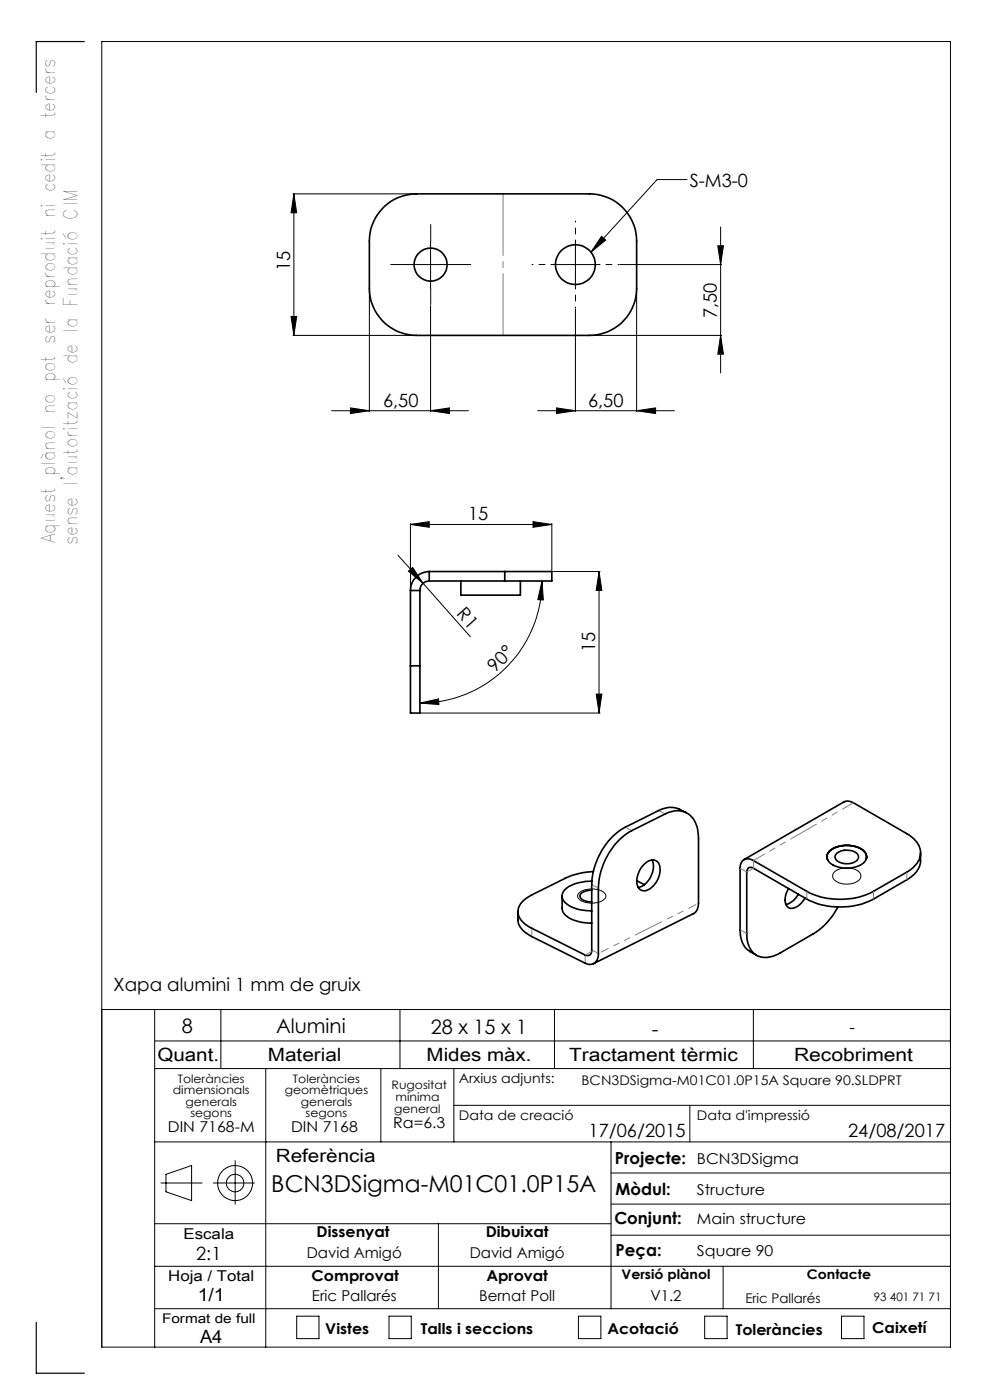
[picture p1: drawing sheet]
<svg xmlns="http://www.w3.org/2000/svg" width="210mm" height="297mm" viewBox="0 0 210 297" stroke-linecap="round" stroke-linejoin="round" font-family="sans-serif">
<g fill="none" stroke="#000" stroke-width=".21">
<path d="M145.7 38.1h-6.3l-14.1 15.4M62.2 41.1h26M62.3 41.1l.6 4.1h-1.2zM62.3 41.1v30.1M86.4 56.1h9.9M91.3 51.1v10M117.1 56.1h10M122.1 51.1v10M127.6 50.1l.9 .8-3.2 2.6zM131.5 56.1h21.6M152.3 52.1h1.2l-.6 4zM152.9 48.2v30.9"/>
<path d="M61.7 67.1h1.2l-.6 4.1zM62.2 71.2h26M78.4 61.3v26M91.3 64.8v22.5M122.1 65.5v21.8M125.3 71.2h27.8M135 61.3v26M152.9 71.2l.6 3.9h-1.2zM70.3 87.1h29M74.3 86.5l4.1 .6-4.1 .6zM91.3 87.1l4.1-.6v1.2zM114.1 87.1h29"/>
<path d="M118 86.5l4.1 .6-4.1 .6zM135 87.1l4.1-.6v1.2zM84.4 117.8l5.3 6M87.1 111.3l4-.6v1.2zM87.1 111.1v14M87.1 111.3h30M113.1 110.7l4 .6-4 .6zM117.1 111.1v10M86.6 121.2l.9-.8 2.2 3.4zM89.7 123.8l10.1 11.3M115 123.3l.3 4-1.2-.1zM115 123.3a25.9 25.9 0 0 1-25.9 25.9"/>
<path d="M117.3 121.2h10M127.1 121.2l.6 4.1h-1.2zM127.1 121.2v30.1M89.1 149.2l3.9-.9 .1 1.2zM89.3 151.3h38M126.5 147.2h1.2l-.6 4.1zM122.7 189.5a4.5 4.5 0 0 1 5.7 .1 1.37 1.37 0 0 1-1.3 1.8 4.4 4.4 0 0 1-4.4-.9 .78 .78 0 0 1 0-1zM177.2 184.8a4.3 4.3 0 0 1 5.2 .4l.2 .3a1.72 1.72 0 0 1-1.7 1.9 3.7 3.7 0 0 1-4.2-1.2v-.7zM21.6 214.2h180M32.8 214.2v71.6M46.8 214.2v12.5M84.8 214.2v12.5"/>
<path d="M117.6 214.2v12.5M159.8 214.2v12.5M32.8 220.8h168.8M32.8 226.7h168.8M56.4 226.7v59.1M80.8 226.7v15.5M96.3 226.7v15.5M96.3 234.5h105.3M146.3 234.5v7.7M32.8 259.6h96.8M32.8 242.2h168.8M34.1 251h8.8"/>
<path d="M35.2 249.1l5.4-1.8v7.4l-5.4-1.9zM45.3 251h8.7M49.9 246.2v9.3M93 259.6v18M129.6 242.2v35.4M129.6 255.4h72M129.6 248.8h72M32.8 277.6h168.8M32.8 268.6h168.8M62.9 279.2h4.8v4.8h-4.8zM82.5 279.2h4.7v4.8h-4.7zM122.7 279.2h4.8v4.8h-4.8z"/>
<path d="M129.6 262h72M149.5 279.2h4.7v4.8h-4.7zM153.4 268.6v9M178.5 279.2h4.8v4.8h-4.8zM21.6 285.8h180v-277h-180v277"/>
<circle cx="49.9" cy="251" r="3.7"/>
<circle cx="49.9" cy="251" r="1.86"/>
</g>
<path d="M17.9 8.8h-10.2v10.8M7.7 280.5v10.8h10.2" fill="none" stroke="#000" stroke-width=".25"/>
<path d="M106.7 71.1v-30" fill="none" stroke="#808080" stroke-width=".21" stroke-dasharray="15.2 1.3 1.3 1.3" stroke-dashoffset="2.1"/>
<path d="M86.4 56.1h-3.5M91.4 51.1v-3.5M96.4 56.1h3.5M91.4 61.1v3.5" fill="none" stroke="#000" stroke-width=".21" stroke-dasharray="15.2 1.3 1.3 1.3"/>
<path d="M117.1 56.1h-4.2M122.1 51.1v-4.2M127.1 56.1h4.2M122.1 61.1v4.2" fill="none" stroke="#000" stroke-width=".21" stroke-dasharray="15.2 1.3 1.3 1.3" stroke-dashoffset="15"/>
<g fill="#000">
<path d="M127.6 50.1l.9 .8-3.2 2.6zM86.6 121.2l.9-.8 2.2 3.4z"/>
<path d="M62.3 41.1l.6 4.1h-1.2zM61.7 67.1h1.2l-.6 4.1zM152.3 52.1h1.2l-.6 4zM152.9 71.2l.6 3.9h-1.2zM127.1 121.2l.6 4.1h-1.2zM126.5 147.2h1.2l-.6 4.1z"/>
<path d="M91.3 87.1l4.1-.6v1.2zM74.3 86.5l4.1 .6-4.1 .6z"/>
<path d="M118 86.5l4.1 .6-4.1 .6zM135 87.1l4.1-.6v1.2zM87.1 111.3l4-.6v1.2zM113.1 110.7l4 .6-4 .6z"/>
<path d="M89.1 149.2l3.9-.9 .1 1.2zM115 123.3l.3 4-1.2-.1z"/>
</g>
<g fill="none" stroke="#000" stroke-width=".35">
<path d="M81.6 43.8a10 10 0 0 1 6.7-2.7h36.8a10 10 0 0 1 9.9 10v10a10 10 0 0 1-9.9 10.1h-36.8a10 10 0 0 1-9.9-10.1v-10a10.2 10.2 0 0 1 3.2-7.3zM87.1 125.3h2M87.1 125.3v15.9M89.1 125.3v15.9M91.1 123.3a1.97 1.97 0 0 0-2 2M91.1 121.2a4 4 0 0 0-4 4.1M91.1 121.2v2.1M91.1 121.2h16M91.1 123.3h16M97.8 123.3v3h12.6v-3M107.1 121.2h10v2.1h-10M107.1 121.2v2.1"/>
<path d="M87.1 141.2v10.1h2v-10.1M87.1 141.2h2M145.6 172.4l-1.5-.7a4.8 4.8 0 0 0-4.4 .3l-7.1 3.5a14.6 14.6 0 0 0-7.1 12.2v13.9a.94 .94 0 0 1-.3 1 .94 .94 0 0 1-1.1 0l-11.3-5.7a4.3 4.3 0 0 1-2.9-3.7 4.6 4.6 0 0 1 2.9-3.3l7.1-3.6a15.5 15.5 0 0 1 6-1.4M109.9 193.4v1.7a4.1 4.1 0 0 0 2.4 3.3l11.8 5.9a1.88 1.88 0 0 0 2.1 0 1.88 1.88 0 0 0 .7-2v-13.9a14.8 14.8 0 0 1 7.1-12.2l7.1-3.5a4.5 4.5 0 0 1 6.9 3.3l.2 1.8v13.9a2.31 2.31 0 0 1-1.1 2.1l-21.2 10.6M119.2 190.1v2.6a3 3 0 0 0 2.6 2.5l1.5 .4 2.2 .2M125.5 188.8a2.45 2.45 0 0 0-2.5 1.3 1.77 1.77 0 0 0 1.8 1.2h.7M125.6 186.9a7.8 7.8 0 0 0-6 2.1 2.01 2.01 0 0 0 .9 3 9.2 9.2 0 0 0 5 1.2M135.1 186.9l1.6 .8M136.7 183.3a1.76 1.76 0 0 1 3.1 0 4.6 4.6 0 0 1-3.1 5.7 1.69 1.69 0 0 1-1.6-2.1 5.3 5.3 0 0 1 1.6-3.6zM138.3 182.5a4.6 4.6 0 0 1-2.9 5.8M157.8 182.3l21.6-12.3h.6l1 .3 11.3 6.5a4.8 4.8 0 0 1 2.9 4.8 5.4 5.4 0 0 1-2.9 3.4l-7 4.1a15.6 15.6 0 0 1-14.2 0l-11.3-6.5a1.73 1.73 0 0 0-2-.2 1.73 1.73 0 0 0-.8 1.8v13.1a5.1 5.1 0 0 0 2.1 4.6l1.4 .8M167.3 188.5a3.5 3.5 0 0 0-.3 3.8 1.92 1.92 0 0 0 2.7-.4l1-1.4"/>
<path d="M169.3 189.7a4 4 0 0 1-2.6 2.2M175.4 181.8v.2M175.5 182.3a1.82 1.82 0 0 1 1.2-2.2 6 6 0 0 1 6.7 .7l.4 .8-.1 .7M176 180.4a6.1 6.1 0 0 1 7.4 .3 1.75 1.75 0 0 1-.8 2.8 6.1 6.1 0 0 1-6.8-.7 1.6 1.6 0 0 1 .2-2.4zM177.4 181.1a3.5 3.5 0 0 1 4.6 .3 1.38 1.38 0 0 1-1.3 1.7 3.2 3.2 0 0 1-3.5-1v-.6zM183.8 181.8v.2M195.3 180.9v1.7a4.9 4.9 0 0 1-3 4.1l-7 4a15.9 15.9 0 0 1-14.2 0l-11.3-6.5a.86 .86 0 0 0-1-.1 .86 .86 0 0 0-.4 .9v13.1a4.6 4.6 0 0 0 3.1 5 6.2 6.2 0 0 0 4-.9l7-4.1a14.6 14.6 0 0 0 5.3-5.7"/>
<circle cx="91.3" cy="56.1" r="3.5"/>
<circle cx="122" cy="56.1" r="4.2"/>
</g>
<path d="M159.8 182.5l21.2-12.2" fill="none" stroke="#808080" stroke-width=".21" stroke-dasharray="6.3 1.3 1.3 1.3 1.3 1.3" stroke-dashoffset="3.6"/>
<g fill="none" stroke="#808080" stroke-width=".21" stroke-dasharray="6.3 1.3 1.3 1.3 1.3 1.3">
<path d="M132.8 175.6l1 .5M140.9 172.6l-1-.5M112.8 197.2v1.2M126.7 188.3l-.9-.5M157 197.2l1.4 .9M158.4 185l-1.4-.8M158.4 185l1.4-.8M159.8 182.5v1.7M171.1 190.7v-1.6M185.3 189.1v1.6M192.4 186.6v-1.6M124.1 204v-1.2"/>
<path d="M124.2 202.6l1.3-.7M125.8 201.7l.9 .4"/>
</g>
<path d="M127.5 202l20.1-10.1" fill="none" stroke="#808080" stroke-width=".21" stroke-dasharray="6.3 1.3 1.3 1.3 1.3 1.3" stroke-dashoffset="4.6"/>
<text font-size="4.9" x="57.6" y="253">BCN3DSigma-M01C01.0P15A</text>
<g font-size="4.2">
<text x="38.6" y="219">8</text>
<text x="58.6" y="219.2">Alumini</text>
<text x="91.4" y="219.4">28 x 15 x 1</text>
<text x="138.3" y="219.7">-</text>
</g>
<g font-size="4">
<text x="11.7" y="115.3" transform="rotate(-90 11.7 115.3)">Aquest plànol no pot ser reproduit ni cedit a tercers</text>
<text x="16.5" y="115.7" transform="rotate(-90 16.5 115.7)">sense l'autorització de la Fundació CIM</text>
</g>
<g font-size="3.9">
<text x="146.3" y="39.6">S-M3-0</text>
<text x="61.5" y="57.5" transform="rotate(-90 61.5 57.5)">15</text>
<text x="152" y="67.5" transform="rotate(-90 152 67.5)">7,50</text>
<text x="81.3" y="86.3">6,50</text>
<text x="124.7" y="86.3">6,50</text>
<text x="99.3" y="110.4">15</text>
<text x="96.7" y="130.3" transform="rotate(48 96.7 130.3)">R1</text>
<text x="105.1" y="142.8" transform="rotate(-46 105.1 142.8)">90°</text>
<text x="126.2" y="138.3" transform="rotate(-90 126.2 138.3)">15</text>
<text x="24.1" y="210.2">Xapa alumini 1 mm de gruix</text>
<text x="33.4" y="225">Quant.</text>
<text x="56.8" y="225">Material</text>
<text x="90.5" y="225">Mides màx.</text>
<text x="120.7" y="225">Tractament tèrmic</text>
<text x="168.4" y="225">Recobriment</text>
<text x="124.8" y="241.3">17/06/2015</text>
<text x="179.9" y="241.3">24/08/2017</text>
<text x="58.5" y="246.5">Referència</text>
<text x="41.6" y="267.2">2:1</text>
<text x="41.9" y="276.1">1/1</text>
<text x="42.4" y="284.9">A4</text>
</g>
<g font-size="3.5">
<text x="180.2" y="219.2">-</text>
<text x="130.5" y="246.8">Projecte:</text>
<text x="130.6" y="253.4">Mòdul:</text>
<text x="130.3" y="259.8">Conjunt:</text>
<text x="130.6" y="266.4">Peça:</text>
</g>
<g font-size="3.2">
<text x="83.4" y="239.3">Ra=6.3</text>
<text x="35.6" y="240.1">DIN 7168-M</text>
<text x="61.7" y="240.1">DIN 7168</text>
<text x="147.8" y="246.8">BCN3DSigma</text>
<text x="147.8" y="253.4">Structure</text>
<text x="38.9" y="262.9">Escala</text>
<text x="67.2" y="262.5">Dissenyat</text>
<text x="103" y="262.5">Dibuixat</text>
<text x="147.8" y="259.8">Main structure</text>
<text x="65.1" y="266.8">David Amigó</text>
<text x="99.6" y="266.8">David Amigó</text>
<text x="147.8" y="266.4">Square 90</text>
<text x="35.7" y="271.7">Hoja / Total</text>
<text x="66.1" y="271.7">Comprovat</text>
<text x="103.2" y="271.7">Aprovat</text>
<text x="66.2" y="276.1">Eric Pallarés</text>
<text x="101.6" y="276.1">Bernat Poll</text>
<text x="138" y="276.1">V1.2</text>
<text x="69" y="283.1">Vistes</text>
<text x="89.3" y="283.1">Talls i seccions</text>
<text x="128.8" y="283.1">Acotació</text>
<text x="156.1" y="283.2">Toleràncies</text>
<text x="185" y="282.8">Caixetí</text>
</g>
<g font-size="2.8">
<text x="97.3" y="229.6">Arxius adjunts:</text>
<text x="123.3" y="230.2">BCN3DSigma-M01C01.0P15A Square 90.SLDPRT</text>
<text x="97.3" y="237.7">Data de creació</text>
<text x="147.8" y="237.7">Data d'impressió</text>
<text x="131.8" y="271.4">Versió plànol</text>
<text x="171.2" y="271.4">Contacte</text>
<text x="34.4" y="280.7">Format de full</text>
<text x="158.1" y="276.3">Eric Pallarés</text>
</g>
<g font-size="2.5">
<text x="36.7" y="232.1">dimensionals</text>
<text x="37.7" y="229.6">Toleràncies</text>
<text x="60.4" y="232.1">geomètriques</text>
<text x="62.1" y="229.6">Toleràncies</text>
<text x="83.1" y="231">Rugositat</text>
<text x="83.9" y="233.5">mínima</text>
<text x="39.4" y="234.6">generals</text>
<text x="40.4" y="237.1">segons</text>
<text x="63.8" y="234.6">generals</text>
<text x="64.8" y="237.1">segons</text>
<text x="83.6" y="236.2">general</text>
<text x="185.4" y="276.1">93 401 71 71</text>
</g>
</svg>
